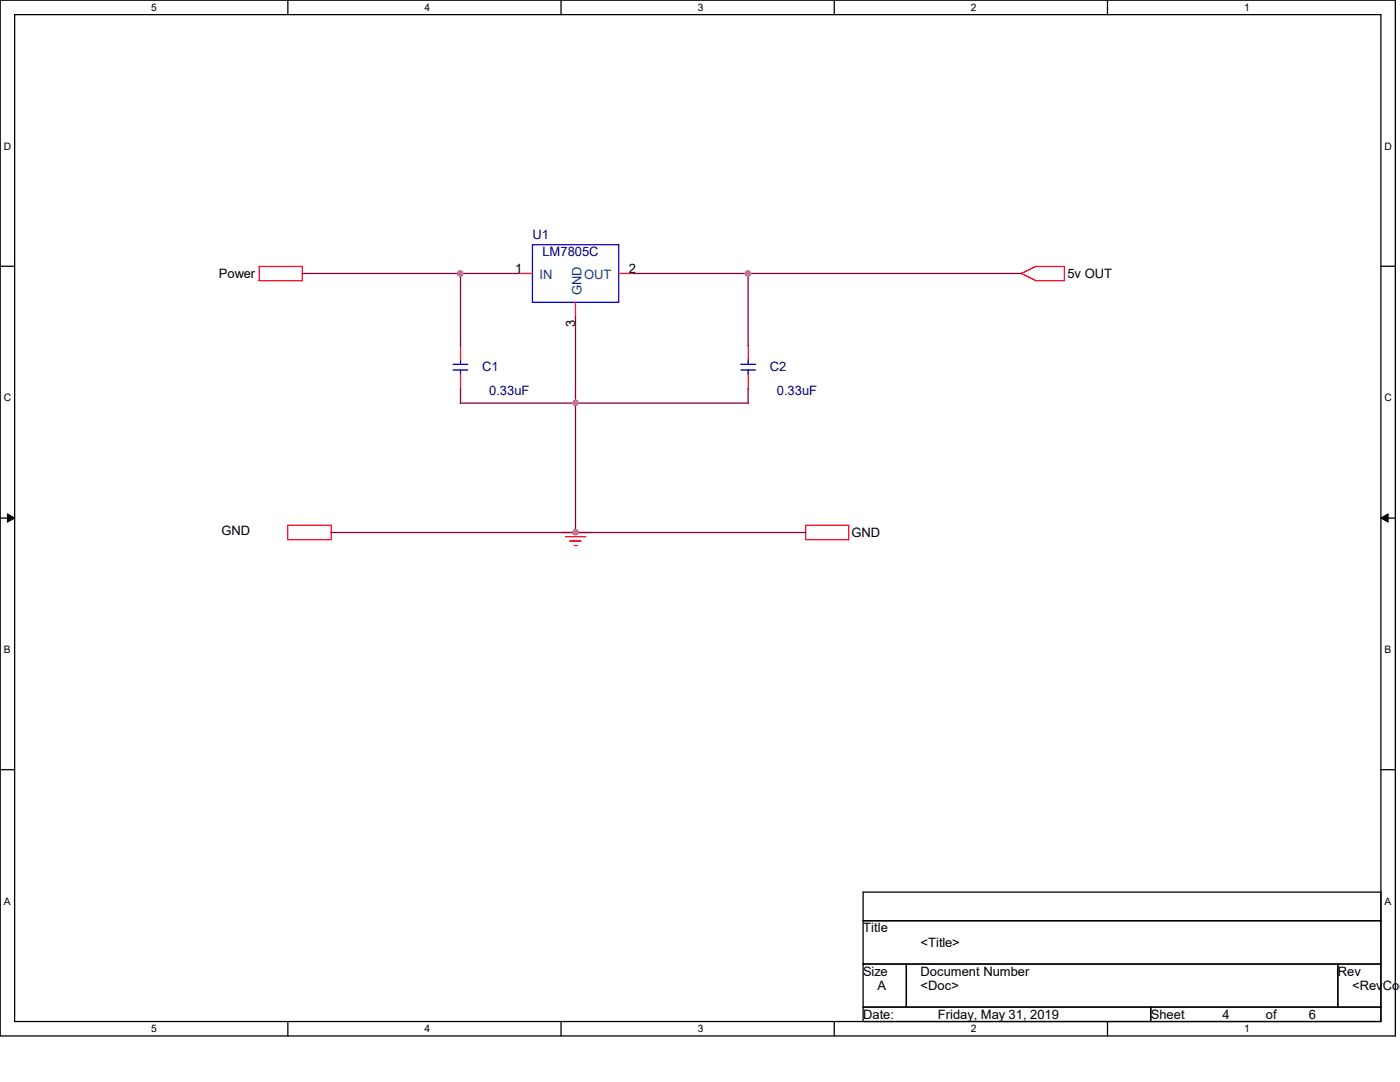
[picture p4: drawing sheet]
<svg xmlns="http://www.w3.org/2000/svg" width="279mm" height="216mm" viewBox="0 0 279 216" stroke-linecap="round" stroke-linejoin="round" font-family="sans-serif">
<path d="M0 0h278.5v206.7h-278.5zM2.9 2.9h272.7v200.9h-272.7z" fill="none" stroke="#000" stroke-width=".25"/>
<g fill="#fff">
<path d="M30.2 .3h1.1v2.3h-1.1z"/>
<path d="M30.2 204.1h1.1v2.3h-1.1z"/>
</g>
<path d="M57.4 0v2.9M57.4 203.8v2.9" fill="none" stroke="#000" stroke-width=".25"/>
<g fill="#fff">
<path d="M84.7 .3h1.1v2.3h-1.1z"/>
<path d="M84.7 204.1h1.1v2.3h-1.1z"/>
</g>
<path d="M112 0v2.9M112 203.8v2.9" fill="none" stroke="#000" stroke-width=".25"/>
<g fill="#fff">
<path d="M139.2 .3h1.1v2.3h-1.1z"/>
<path d="M139.2 204.1h1.1v2.3h-1.1z"/>
</g>
<path d="M166.5 0v2.9M166.5 203.8v2.9" fill="none" stroke="#000" stroke-width=".25"/>
<g fill="#fff">
<path d="M193.8 .3h1.1v2.3h-1.1z"/>
<path d="M193.8 204.1h1.1v2.3h-1.1z"/>
</g>
<path d="M221 0v2.9M221 203.8v2.9" fill="none" stroke="#000" stroke-width=".25"/>
<g fill="#fff">
<path d="M248.3 .3h1.1v2.3h-1.1z"/>
<path d="M248.3 204.1h1.1v2.3h-1.1z"/>
<path d="M.8 28h1.4v2.3h-1.4z"/>
<path d="M276.3 28h1.4v2.3h-1.4z"/>
<path d="M.8 78.2h1.4v2.3h-1.4z"/>
<path d="M276.3 78.2h1.4v2.3h-1.4z"/>
</g>
<path d="M0 53.1h2.9M275.6 53.1h2.9" fill="none" stroke="#000" stroke-width=".25"/>
<g fill="#fff">
<path d="M.8 128.5h1.3v2.2h-1.3z"/>
<path d="M276.3 128.5h1.3v2.2h-1.3z"/>
</g>
<path d="M0 103.4h2.9M275.6 103.4h2.9" fill="none" stroke="#000" stroke-width=".25"/>
<path d="M1.5 102.5l1.4 .9-1.4 .8zM275.6 103.4l1.4-.9v1.7z" fill="#000" stroke="#000" stroke-width=".2"/>
<g fill="#fff">
<path d="M.8 178.7h1.3v2.2h-1.3z"/>
<path d="M276.3 178.7h1.3v2.2h-1.3z"/>
</g>
<path d="M0 153.6h2.9M275.6 153.6h2.9M172.3 178h103.3v25.8h-103.3zM172.3 183.7h103.3M172.3 192.4h103.3M180.9 192.4v8.6M267 192.4v8.6M172.3 201h103.3M229.7 201v2.8" fill="none" stroke="#000" stroke-width=".25"/>
<g fill="none" stroke="#f00" stroke-width=".25">
<path d="M51.7 53.2h8.7M51.7 53.1v2.9M60.3 53.2v2.8h-8.6M103.4 54.6h2.9M123.5 54.6h2.8M203.8 54.5l2.9 1.5M206.7 53.2h5.8M206.8 53.1l-3 1.5M212.4 53.2v2.8h-5.7M91.9 68.9v2.9M91.9 74.7v2.9M114.9 60.3v2.9"/>
<path d="M149.3 68.9v2.9M149.3 74.7v2.9M57.4 104.8v2.9h8.7v-2.9M57.4 104.8h8.7M112 106.3h5.8M112.9 107.1h4M113.7 107.9h2.3M114.6 108.8h.6M160.8 104.8v2.9M160.8 104.8h8.6M169.4 104.8v2.9h-8.7"/>
</g>
<path d="M106.3 48.9h17.2v11.4h-17.2zM90.4 72.7h2.9M90.4 73.8h2.9M91.9 71.8v.9M91.9 73.8v.9M147.8 72.7h2.9M147.8 73.8h2.9M149.3 71.8v.9M149.3 73.8v.9" fill="none" stroke="#00f" stroke-width=".25"/>
<path d="M60.3 54.6h43.1M91.9 54.6v14.4M126.3 54.6h77.6M149.3 54.5v14.4M91.9 77.6v2.9M114.9 63.2v43.1M149.3 77.6v2.9M91.9 80.4h57.5M66.1 106.3h94.7" fill="none" stroke="#800040" stroke-width=".25"/>
<g fill="#f0f" stroke="#f0f" stroke-width=".25">
<circle cx="149.3" cy="54.6" r=".55"/>
<circle cx="91.9" cy="54.6" r=".55"/>
<circle cx="114.9" cy="106.2" r=".55"/>
<circle cx="114.9" cy="80.4" r=".55"/>
</g>
<g font-size="2.6" fill="#000080">
<text x="106.3" y="47.7">U1</text>
<text x="108.2" y="51.2">LM7805C</text>
<text x="96.2" y="74.1">C1</text>
<text x="153.6" y="74.1">C2</text>
<text x="97.6" y="78.7">0.33uF</text>
<text x="155" y="78.7">0.33uF</text>
</g>
<g font-size="2.6">
<text x="43.7" y="55.5">Power</text>
<text x="102.8" y="54.5">1</text>
<text x="125.5" y="54.5">2</text>
<text x="213" y="55.5">5v OUT</text>
<text x="114.8" y="65.3" transform="rotate(-90 114.8 65.3)">3</text>
<text x="44.2" y="106.8">GND</text>
<text x="170" y="107.1">GND</text>
<text x="172.3" y="186.1">Title</text>
<text x="183.7" y="188.9">&lt;Title&gt;</text>
<text x="172.3" y="194.7">Size</text>
<text x="175.1" y="197.6">A</text>
<text x="183.7" y="197.6">&lt;Doc&gt;</text>
<text x="183.7" y="194.7">Document Number</text>
<text x="267" y="194.7">Rev</text>
<text x="269.8" y="197.6">&lt;RevCod</text>
<text x="172.3" y="203.3">Date:</text>
<text x="187.2" y="203.3">Friday, May 31, 2019</text>
<text x="229.7" y="203.3">Sheet</text>
<text x="244" y="203.3">4</text>
<text x="252.6" y="203.3">of</text>
<text x="261.2" y="203.3">6</text>
</g>
<g font-size="2.6" fill="#004080">
<text x="107.7" y="55.8">IN</text>
<text x="116.1" y="58.9" transform="rotate(-90 116.1 58.9)">GND</text>
<text x="116.6" y="55.8">OUT</text>
</g>
<g font-size="2.1">
<text x="30.2" y="2.2">5</text>
<text x="84.7" y="2.2">4</text>
<text x="139.2" y="2.2">3</text>
<text x="193.8" y="2.2">2</text>
<text x="248.3" y="2.2">1</text>
<text x=".8" y="29.8">D</text>
<text x="276.3" y="29.8">D</text>
<text x=".8" y="80.1">C</text>
<text x="276.3" y="80.1">C</text>
<text x=".8" y="130.3">B</text>
<text x="276.3" y="130.3">B</text>
<text x=".8" y="180.5">A</text>
<text x="276.3" y="180.5">A</text>
<text x="30.2" y="206">5</text>
<text x="84.7" y="206">4</text>
<text x="139.2" y="206">3</text>
<text x="193.8" y="206">2</text>
<text x="248.3" y="206">1</text>
</g>
</svg>
